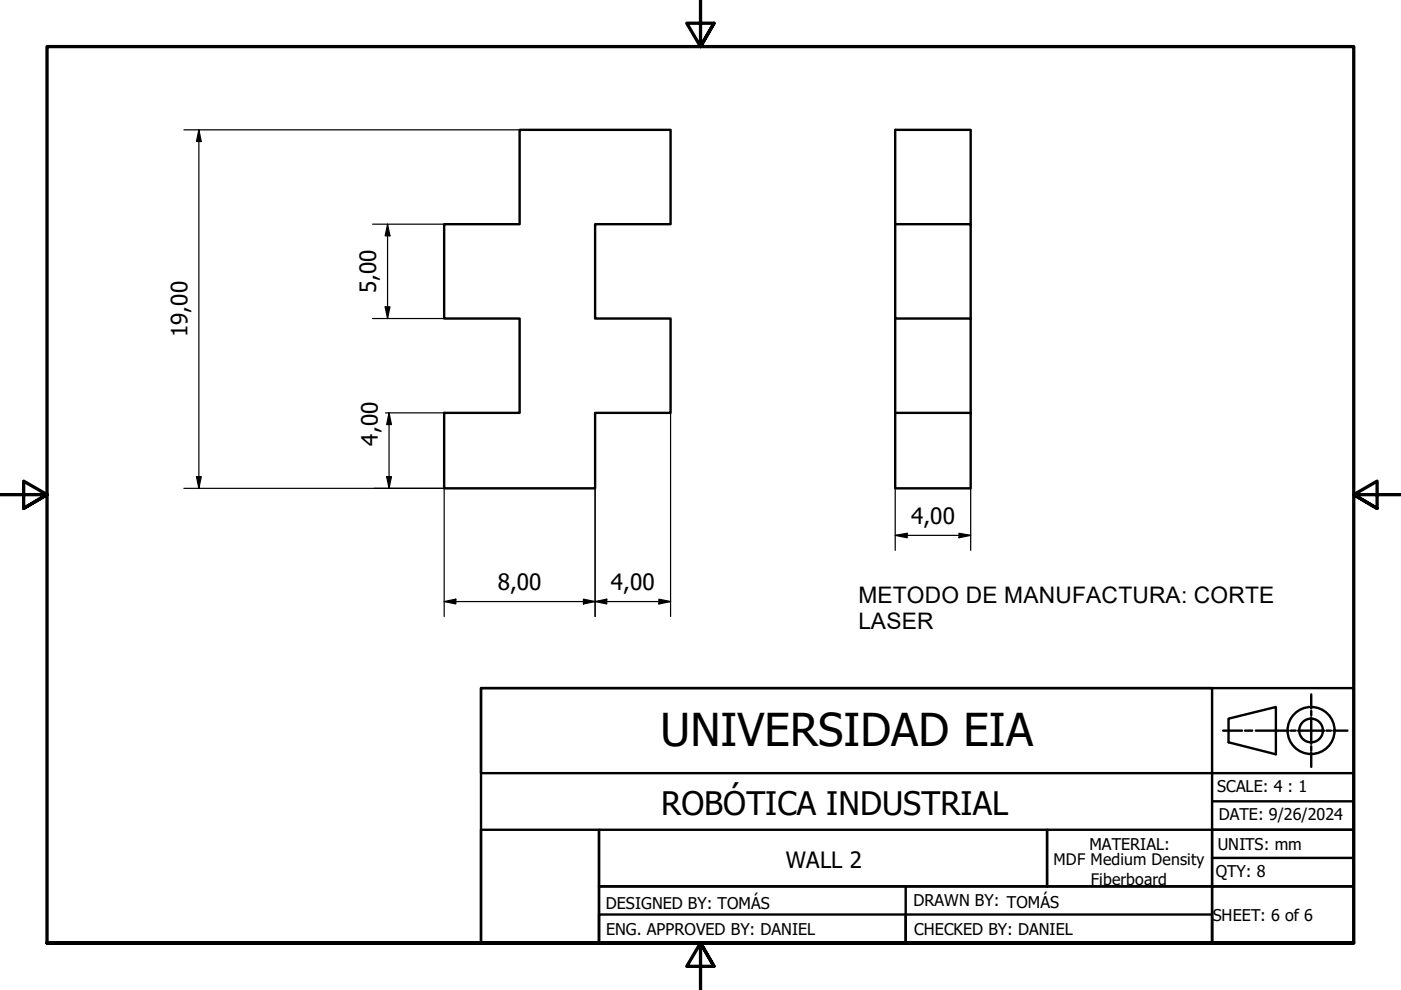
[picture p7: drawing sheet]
<svg xmlns="http://www.w3.org/2000/svg" width="297mm" height="210mm" viewBox="0 0 297 210" stroke-linecap="round" stroke-linejoin="round" font-family="sans-serif">
<!-- layer: Visible (ISO) -->
<path d="M110.2 27.5h32v20h-16v20h16v20h-16v16h-32v-16h16v-20h-16v-20h16zM189.8 47.5v20h16v20M205.8 47.5v-20h-16v20h16v20M189.8 67.5v20M189.8 87.5h16v16h-16z" fill="none" stroke="#000" stroke-width=".51"/>
<!-- layer: Border (ISO) -->
<path d="M148.5 -.1v10l-2.9-5h5.8l-2.9 5 2.9-5M0 104.9h10l-5-2.9v5.8l5-2.9-5 2.9M297 104.9h-10l5-2.9v5.8l-5-2.9 5 2.9M10 199.9v-190h277v190h-277h277M151.4 204.9l-2.9-5 2.9 5h-5.8l2.9-5v10" fill="none" stroke="#000" stroke-width=".7"/>
<!-- layer: Title (ISO) -->
<g fill="none" stroke="#000" stroke-width=".51">
<path d="M102 145.9h155v18h-155zM102 145.9h185v54h-185zM259.3 154.9h4M260.5 152.4l10-2.5v10l-10-2.5zM264 154.9h1.5M266.3 154.9h6.9M273.7 154.9h1M275.2 154.9h5.6M278 152.1v5.6M278 147.2v3M278 150.7v1M278 158.2v1"/>
<path d="M278 159.5v3.1M281.2 154.9h1M282.7 154.9h3M102 175.9h25v24h-25zM127 175.9h95v12h-95zM222 175.9h35v12h-35zM257 163.9h30v12h-30zM257 175.9h30v12h-30zM257 169.9h30M127 187.9h130v12h-130zM192 187.9v12M192 193.9h-65v6h65"/>
<path d="M192 193.9h65v6h-65zM257 187.9h30v12h-30zM257 181.9h30"/>
<circle cx="278" cy="154.9" r="5"/>
<circle cx="278" cy="154.9" r="2.51"/>
</g>
<!-- layer: Dimension (ISO) -->
<g fill="none" stroke="#000" stroke-width=".25">
<path d="M39 27.5h71.2M42.2 27.5l.5 2.5h-1zM42.2 27.5v76M79 47.5h15.2M82.2 47.5l.5 2.5h-1zM82.2 47.5v20M79 67.5h15.2M81.7 65.1h1l-.5 2.4zM81.7 87.5h12.5M82.5 87.5l.5 2.5h-1zM82.5 87.5v16M142.2 87.5v43.2"/>
<path d="M39 103.5h55.2v27.2M41.7 101.1h1l-.5 2.4zM82 101.1h1l-.5 2.4zM126.2 103.5v27.2M189.8 113.5l2.5-.4v.9zM189.8 113.5h16M189.8 103.5v13.2M203.3 113.1l2.5 .4-2.5 .5zM205.8 103.5v13.2M94.2 127.5l2.4-.5v1.1zM94.2 127.5h48M123.7 127l2.5 .5-2.5 .6z"/>
<path d="M126.2 127.5l2.5-.5v1.1zM139.7 127l2.5 .5-2.5 .6z"/>
</g>
<path d="M42.2 27.5l.5 2.5h-1zM82.2 47.5l.5 2.5h-1zM81.7 65.1h1l-.5 2.4zM82.5 87.5l.5 2.5h-1zM41.7 101.1h1l-.5 2.4zM82 101.1h1l-.5 2.4zM189.8 113.5l2.5-.4v.9zM203.3 113.1l2.5 .4-2.5 .5zM94.2 127.5l2.4-.5v1.1zM123.7 127l2.5 .5-2.5 .6zM126.2 127.5l2.5-.5v1.1zM139.7 127l2.5 .5-2.5 .6z" fill="#000"/>
<text font-size="9.6" x="140" y="158.2">UNIVERSIDAD EIA</text>
<text font-size="6.9" x="140.2" y="172.8">ROBÓTICA INDUSTRIAL</text>
<g font-size="4.8">
<text x="79.8" y="62.2" transform="rotate(-90 79.8 62.2)">5,00</text>
<text x="39.8" y="71.5" transform="rotate(-90 39.8 71.5)">19,00</text>
<text x="80.1" y="94.5" transform="rotate(-90 80.1 94.5)">4,00</text>
<text x="193.2" y="111.2">4,00</text>
<text x="105.5" y="125.1">8,00</text>
<text x="129.5" y="125.1">4,00</text>
<text x="182" y="127.8">METODO DE MANUFACTURA: CORTE</text>
<text x="182" y="133.3">LASER</text>
<text x="166.6" y="184.1">WALL 2</text>
</g>
<g font-size="3.4">
<text x="258.1" y="168">SCALE: 4 : 1</text>
<text x="258.4" y="173.8">DATE: 9/26/2024</text>
<text x="223.4" y="183.5">MDF Medium Density</text>
<text x="231" y="180.3">MATERIAL:</text>
<text x="257.7" y="186">QTY: 8</text>
<text x="258.2" y="180.1">UNITS: mm</text>
<text x="231.3" y="187.6">Fiberboard</text>
<text x="128.5" y="192.6">DESIGNED BY: TOMÁS</text>
<text x="193.7" y="192.2">DRAWN BY: TOMÁS</text>
<text x="257.1" y="195.3">SHEET: 6 of 6</text>
<text x="128.5" y="198.2">ENG. APPROVED BY: DANIEL</text>
<text x="193.8" y="198.2">CHECKED BY: DANIEL</text>
</g>
</svg>
